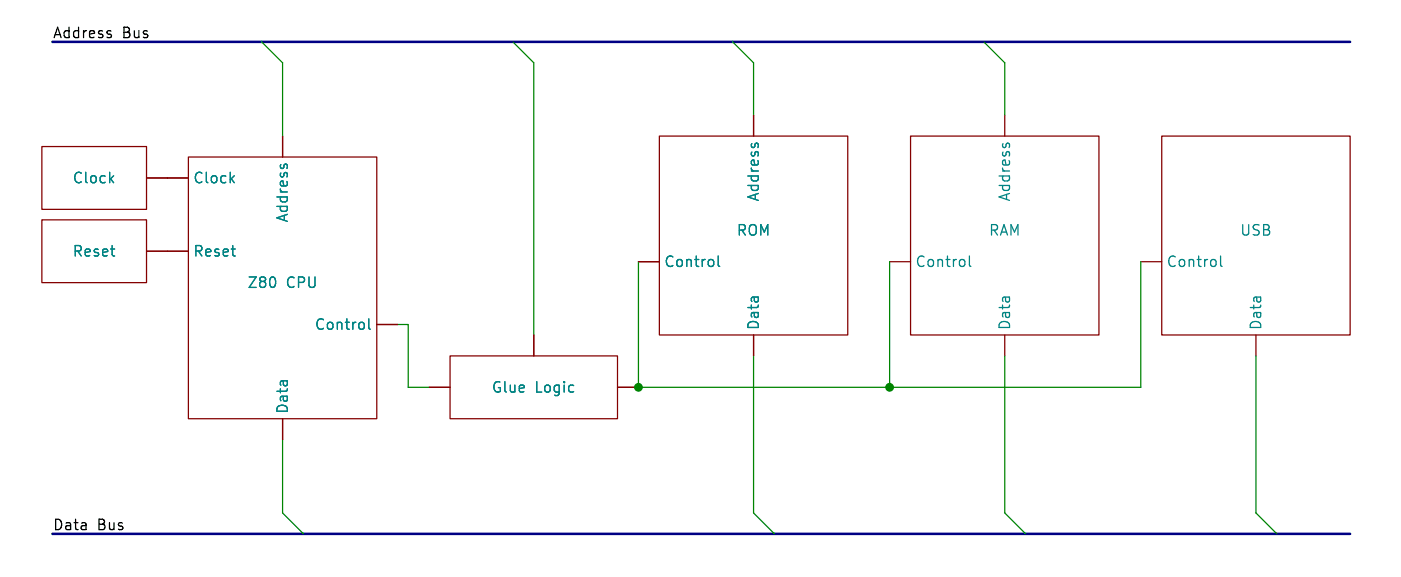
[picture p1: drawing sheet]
<svg xmlns="http://www.w3.org/2000/svg" width="170mm" height="70mm" viewBox="0 0 170 70" stroke-linecap="round" stroke-linejoin="round" font-family="sans-serif">
<path d="M0 0h170v70h-170z" fill="#fff" stroke="#fff" stroke-width=".12"/>
<g fill="none" stroke="#840000" stroke-width=".15">
<path d="M5.1 17.8h12.7v7.6h-12.7zM22.9 19.1h22.8v31.7h-22.8zM34.3 16.5v2.6M80 16.5h22.9v24.1h-22.9zM91.4 14v2.5M110.5 16.5h22.8v24.1h-22.8zM121.9 14v2.5M141 16.5h22.8v24.1h-22.8zM5.1 26.7h12.7v7.6h-12.7zM17.8 30.5h5.1M17.8 21.6h5.1M45.7 39.4h2.6"/>
<path d="M77.5 31.8h2.5M107.9 31.8h2.6M138.4 31.8h2.6M34.3 50.8v2.5M52.1 47h2.5M54.6 43.2h20.3v7.6h-20.3zM64.8 40.6v2.6M74.9 47h2.6M91.4 40.6v2.6M121.9 40.6v2.6M152.4 40.6v2.6"/>
</g>
<g fill="none" stroke="#008484" stroke-width=".15">
<path d="M34.1 20l-.1 .1M91.2 17.4v.1M91.6 17.5l.2-.1 .2 .1M121.7 17.4v.1M122.1 17.5l.2-.1 .2 .1M13.4 21.7l.4 .5M13.8 21.3l-.5 .5M28.1 21.7l.3 .5M28.4 21.3l-.5 .5M34.4 20.1l.2-.2 .3 .2M44.7 38.7v1.1l.2 .1M87.1 31.1v1l.2 .2"/>
<path d="M117.6 31.1v1l.2 .2M148.1 31.1v1l.2 .2"/>
</g>
<path d="M13.3 4.1l.2 .2-.2 .3M13.3 3.7l.2 .1" fill="none" stroke="#000" stroke-width=".15"/>
<path d="M6.3 5.1h157.5M6.3 64.8h157.5" fill="none" stroke="#000084" stroke-width=".3"/>
<path d="M31.7 5.1l2.6 2.5v8.9M62.2 5.1l2.6 2.5v33M88.9 5.1l2.5 2.5v6.4M119.4 5.1l2.5 2.5v6.4M48.3 39.4h1.2v7.6h2.6M77.5 31.8v15.2h60.9v-15.2M107.9 31.8v15.2M34.3 53.3v8.9l2.5 2.6M91.4 43.2v19l2.6 2.6M121.9 43.2v19l2.6 2.6M152.4 43.2v19l2.5 2.6" fill="none" stroke="#008400" stroke-width=".15"/>
<g fill="#008400" stroke="#008400" stroke-width=".15">
<circle cx="77.5" cy="47" r=".46"/>
<circle cx="107.9" cy="47" r=".46"/>
</g>
<g font-size="1.8">
<text x="6.3" y="4.7">Address</text>
<text x="14.8" y="4.7">Bus</text>
<text x="6.3" y="64.4">Data</text>
<text x="11.8" y="64.4">Bus</text>
</g>
<g font-size="1.8" fill="#008484">
<text x="8.7" y="22.5">Clock</text>
<text x="23.4" y="22.5">Clock</text>
<text x="35.2" y="27.1" transform="rotate(-90 35.2 27.1)">Address</text>
<text x="89.3" y="28.8">ROM</text>
<text x="92.3" y="24.5" transform="rotate(-90 92.3 24.5)">Address</text>
<text x="119.9" y="28.8">RAM</text>
<text x="122.8" y="24.5" transform="rotate(-90 122.8 24.5)">Address</text>
<text x="150.4" y="28.8">USB</text>
<text x="8.7" y="31.3">Reset</text>
<text x="23.4" y="31.3">Reset</text>
<text x="30" y="35.2">Z80</text>
<text x="34.8" y="35.2">CPU</text>
<text x="80.5" y="32.6">Control</text>
<text x="111" y="32.6">Control</text>
<text x="141.5" y="32.6">Control</text>
<text x="38.1" y="40.2">Control</text>
<text x="92.3" y="40.1" transform="rotate(-90 92.3 40.1)">Data</text>
<text x="122.8" y="40.1" transform="rotate(-90 122.8 40.1)">Data</text>
<text x="153.3" y="40.1" transform="rotate(-90 153.3 40.1)">Data</text>
<text x="59.6" y="47.9">Glue</text>
<text x="64.9" y="47.9">Logic</text>
<text x="35.2" y="50.3" transform="rotate(-90 35.2 50.3)">Data</text>
</g>
</svg>
